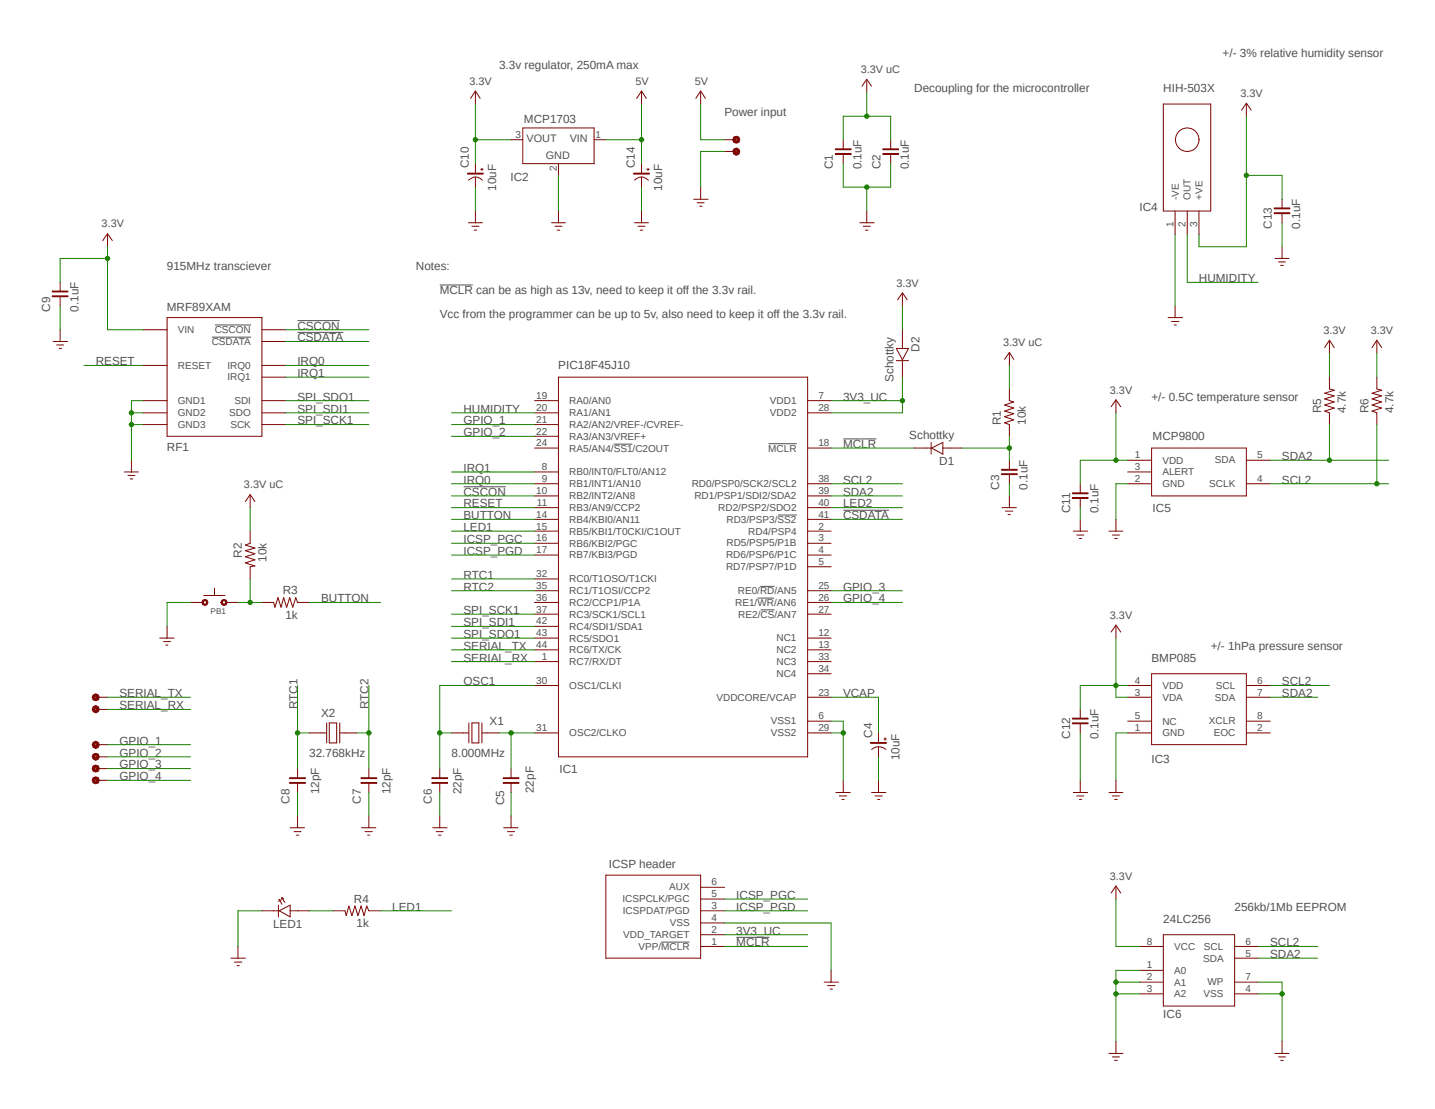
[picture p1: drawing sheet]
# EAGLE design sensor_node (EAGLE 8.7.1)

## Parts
C1  0.1uF  CAPACITOR0805  [0805]
C2  0.1uF  CAPACITOR0805  [0805]
C3  0.1uF  CAPACITOR0805  [0805]
C4  10uF  CAPACITOR+  [1206]
C5  22pF  CAPACITOR0805  [0805]
C6  22pF  CAPACITOR0805  [0805]
C7  12pF  CAPACITOR0805  [0805]
C8  12pF  CAPACITOR0805  [0805]
C9  0.1uF  CAPACITOR0805  [0805]
C10  10uF  CAPACITOR+  [1206]
C11  0.1uF  CAPACITOR0805  [0805]
C12  0.1uF  CAPACITOR0805  [0805]
C13  0.1uF  CAPACITOR0805  [0805]
C14  10uF  CAPACITOR+  [1206]
CONN1  ICSP header  ICSP_HEADER_2X6  [ISP_HEADER]
D1  Schottky  DIODE0805  [0805]
D2  Schottky  DIODE0805  [0805]
IC1  PIC18F45J10  [TQFP_44]
IC2  MCP1703  [SOT-23A]
IC3  BMP085  [LCC8]
IC4  HIH-503X  [HIH_503X]
IC5  MCP9800  [SOT_23-5]
IC6  24LC256  MCP24LC256_SOIC  [SO_8]
LED1  LED0805  [0805]
PB1  BUTTON_2PADS  [BUTTON_4SMD]
R1  10k  RESISTORSMD0805  [0805]
R2  10k  RESISTORSMD0805  [0805]
R3  1k  RESISTORSMD0805  [0805]
R4  1k  RESISTORSMD0805  [0805]
R5  4.7k  RESISTORSMD0805  [0805]
R6  4.7k  RESISTORSMD0805  [0805]
RF1  MRF89XAM  [MRF89XAM]
TP1  TP  [TP]
TP2  TP  [TP]
TP3  TP  [TP]
TP4  TP  [TP]
TP5  TP  [TP]
TP6  TP  [TP]
TP7  TP  [TP]
TP8  TP  [TP]
X1  8.000MHz  CRYSTALNX5032  [NX5032]
X2  32.768kHz  CRYSTAL  [CM200C]

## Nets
3V3: C9.2 C10.1 C11.2 C12.2 C13.2 D2.1(A) IC2.3(VOUT) IC3.3(VDA) IC3.4(VDD) IC4.3(+VE) IC5.1(VDD) IC6.8(VCC) R5.2 R6.2 RF1.VIN ; supply symbol labelled 3.3V
3V3_UC: C1.2 C2.2 CONN1.2(VDD_TARGET) D2.2(K) IC1.7(VDD1) IC1.28(VDD2) R1.2 R2.1 ; supply symbol labelled 3.3V uC
5V: C14.1 IC2.1(VIN) TP3.P$1
!CSCON!: IC1.10(RB2/INT2/AN8) RF1.!CSCON
!CSDATA!: IC1.41(RD3/PSP3/!SS2!) RF1.!CSDATA
!MCLR!: CONN1.1(VPP/!MCLR!) D1.2(K) IC1.18(!MCLR!)
BUTTON: IC1.14(RB4/KBI0/AN11) R3.1
GND: C1.1 C2.1 C3.1 C4.2 C5.2 C6.2 C7.2 C8.2 C9.1 C10.2 C11.1 C12.1 C13.1 C14.2 CONN1.4(VSS) IC1.6(VSS1) IC1.29(VSS2) IC2.2(GND) IC3.1(GND) IC4.1(-VE) IC5.2(GND) IC6.1(A0) IC6.2(A1) IC6.3(A2) IC6.4(VSS) IC6.7(WP) LED1.2(K) PB1.3 RF1.GND1 RF1.GND2 RF1.GND3 TP4.P$1 ; supply symbol labelled DGND
GPIO_1: IC1.21(RA2/AN2/VREF-/CVREF-) TP6.P$1
GPIO_2: IC1.22(RA3/AN3/VREF+) TP5.P$1
GPIO_3: IC1.25(RE0/!RD!/AN5) TP7.P$1
GPIO_4: IC1.26(RE1/!WR!/AN6) TP8.P$1
HUMIDITY: IC1.20(RA1/AN1) IC4.2(OUT)
ICSP_PGC: CONN1.5(ICSPCLK/PGC) IC1.16(RB6/KBI2/PGC)
ICSP_PGD: CONN1.3(ICSPDAT/PGD) IC1.17(RB7/KBI3/PGD)
IRQ0: IC1.9(RB1/INT1/AN10) RF1.IRQ0
IRQ1: IC1.8(RB0/INT0/FLT0/AN12) RF1.IRQ1
LED1: IC1.15(RB5/KBI1/T0CKI/C1OUT) R4.1
LED2: IC1.40(RD2/PSP2/SDO2)
N$1: LED1.1(A) R4.2
N$2: C3.2 D1.1(A) R1.1
N$3: PB1.1 R2.2 R3.2
OSC1: C6.1 IC1.30(OSC1/CLKI) X1.P$1
OSC2: C5.1 IC1.31(OSC2/CLKO) X1.P$2
RESET: IC1.11(RB3/AN9/CCP2) RF1.RESET
RTC1: C8.1 IC1.32(RC0/T1OSO/T1CKI) X2.OSC2
RTC2: C7.1 IC1.35(RC1/T1OSI/CCP2) X2.OSC1
SCL2: IC1.38(RD0/PSP0/SCK2/SCL2) IC3.6(SCL) IC5.4(SCLK) IC6.6(SCL) R6.1
SDA2: IC1.39(RD1/PSP1/SDI2/SDA2) IC3.7(SDA) IC5.5(SDA) IC6.5(SDA) R5.1
SERIAL_RX: IC1.1(RC7/RX/DT) TP2.P$1
SERIAL_TX: IC1.44(RC6/TX/CK) TP1.P$1
SPI_SCK1: IC1.37(RC3/SCK1/SCL1) RF1.SCK
SPI_SDI1: IC1.42(RC4/SDI1/SDA1) RF1.SDO
SPI_SDO1: IC1.43(RC5/SDO1) RF1.SDI
VCAP: C4.1 IC1.23(VDDCORE/VCAP)
Unconnected: CONN1.6(AUX) IC1.2(RD4/PSP4) IC1.3(RD5/PSP5/P1B) IC1.4(RD6/PSP6/P1C) IC1.5(RD7/PSP7/P1D) IC1.12(NC1) IC1.13(NC2) IC1.19(RA0/AN0) IC1.24(RA5/AN4/!SS1!/C2OUT) IC1.27(RE2/!CS!/AN7) IC1.33(NC3) IC1.34(NC4) IC1.36(RC2/CCP1/P1A) IC3.2(EOC) IC3.5(NC) IC3.8(XCLR) IC5.3(ALERT)

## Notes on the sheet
- +/- 3% relative humidity sensor
- 3.3v regulator, 250mA max
- Decoupling for the microcontroller
- Power input
- 915MHz transciever | Notes:
- !MCLR! can be as high as 13v, need to keep it off the 3.3v rail.
- Vcc from the programmer can be up to 5v, also need to keep it off the 3.3v rail.
- +/- 0.5C temperature sensor
- +/- 1hPa pressure sensor
- 256kb/1Mb EEPROM
